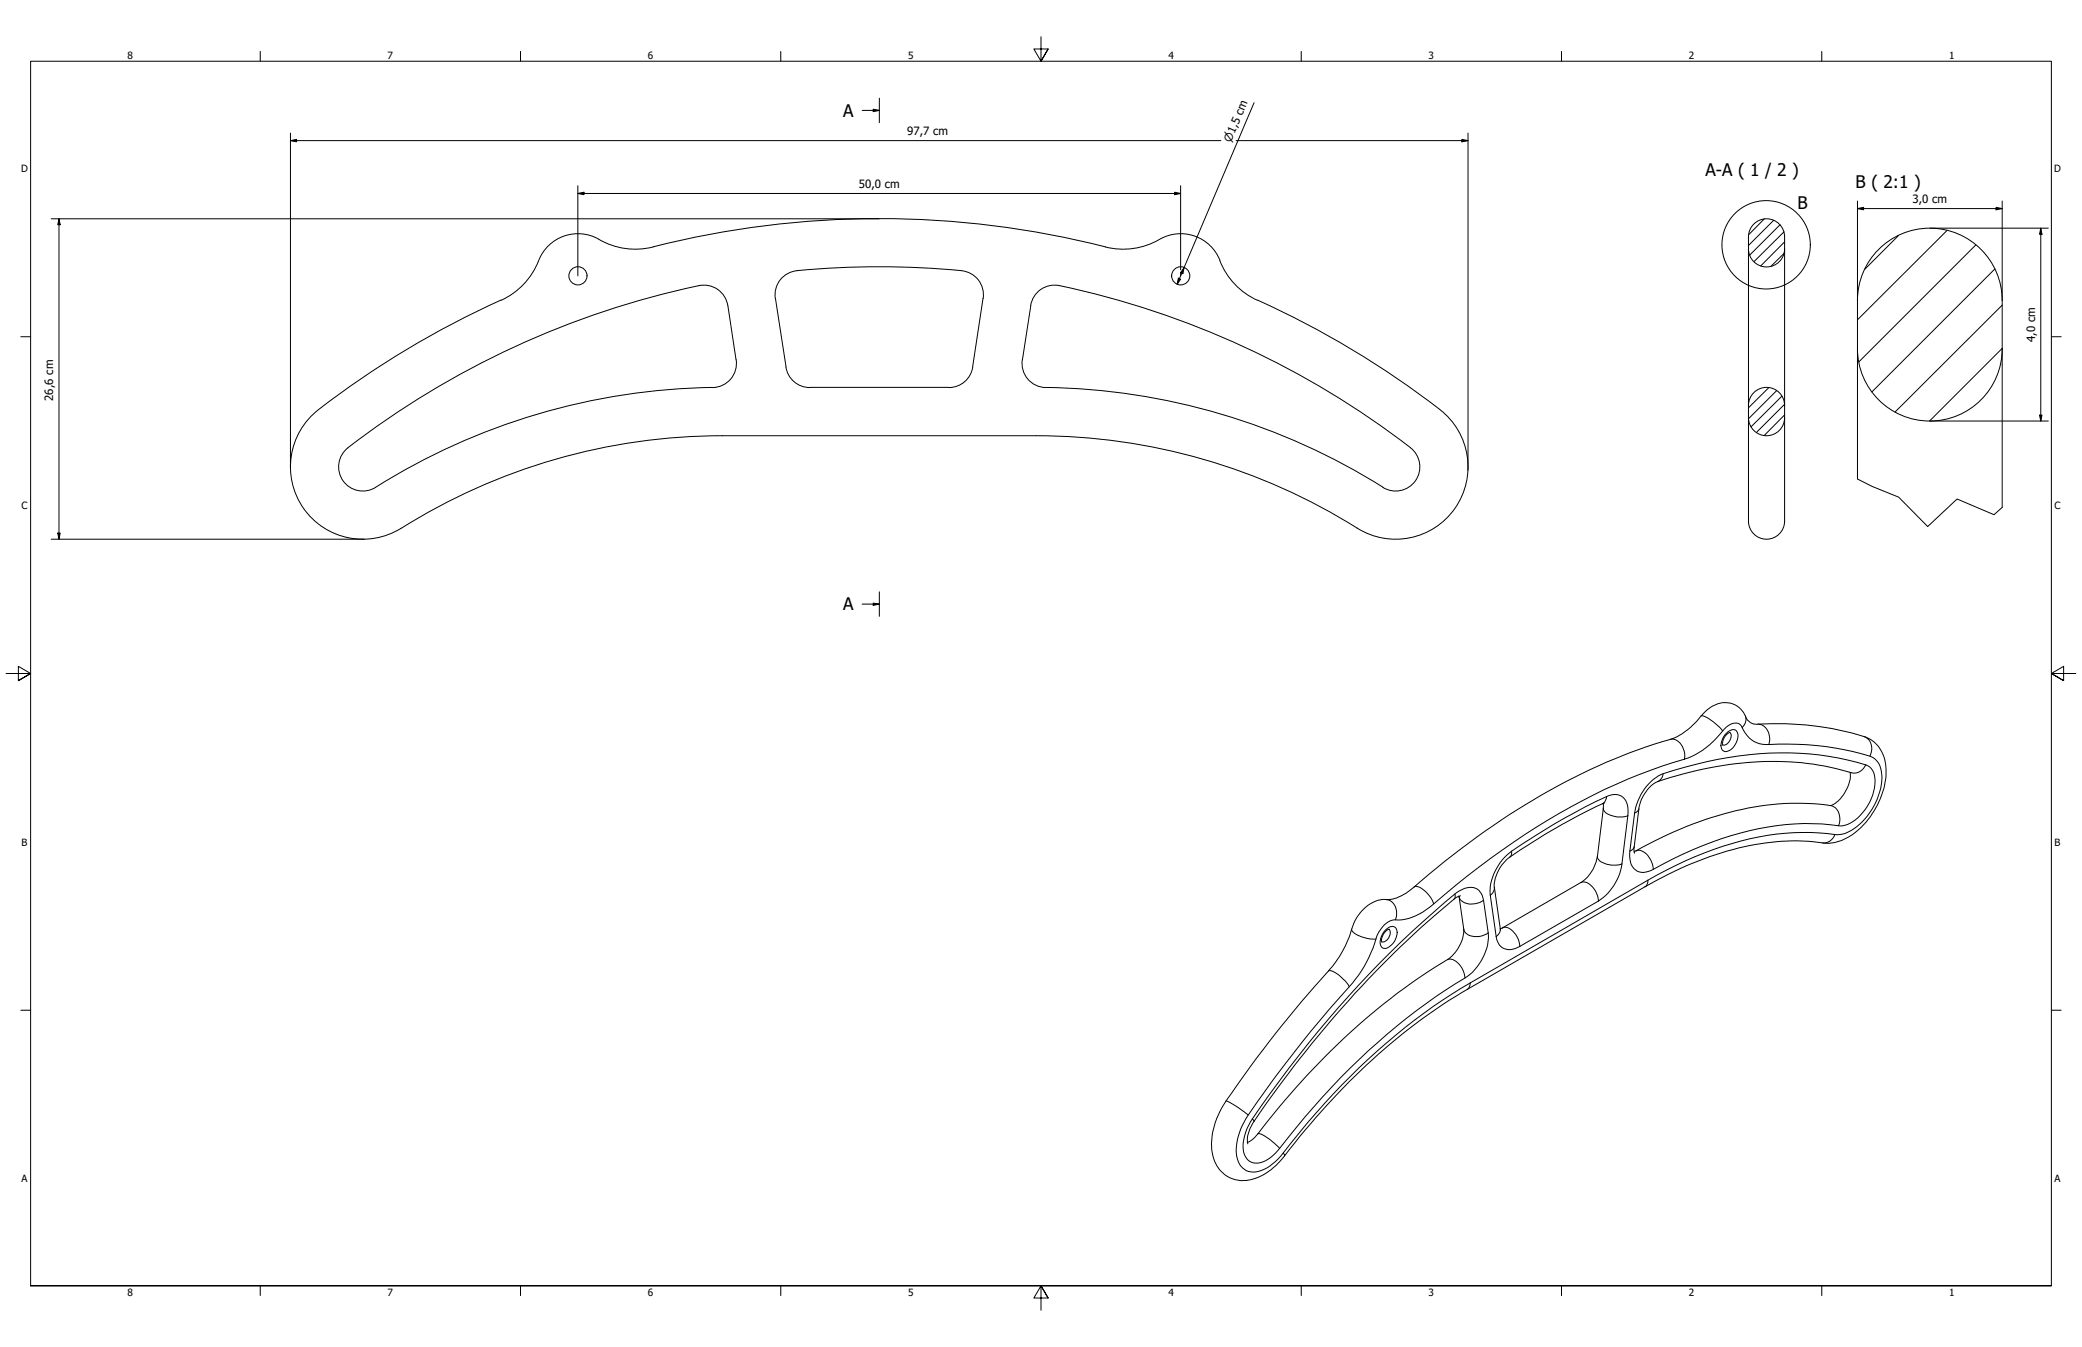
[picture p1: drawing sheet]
<svg xmlns="http://www.w3.org/2000/svg" width="864mm" height="559mm" viewBox="0 0 864 559" stroke-linecap="round" stroke-linejoin="round" font-family="sans-serif">
<!-- layer: Hatch (ISO) -->
<g fill="none" stroke="#000" stroke-width=".41">
<path d="M731.9 90.8l-6.5 6.5M735.8 91.4l-10.5 10.5M738.4 93.2l-12.6 12.6M740 96.2l-12.5 12.3M787.5 97.7l-14 14M807.6 95.6l-37.1 37.1M740.1 105.1l-5.4 5.3M740.2 100.3l-9.9 10M819.6 101.6l-48.5 48.5M827.4 111.6l-50.9 51M830.5 126.6l-44.5 44.3M830.5 144.5l-30.1 30.2"/>
<path d="M733.7 160.8l-8.4 8.4M736.9 162.1l-11.6 11.6M739.1 164.3l-12.7 12.7M740.2 172.1l-8.4 8.6M740.2 167.7l-11.6 11.7"/>
</g>
<!-- layer: Visible (ANSI) -->
<g fill="none" stroke="#000" stroke-width=".41">
<path d="M223.4 108.2a30 30 0 0 1-15.6 16.4M270.9 102.5a31.4 31.4 0 0 1-24.7-4.3 17.5 17.5 0 0 0-22.8 9.9M270.9 102.4a381 381 0 0 1 187.6 0M458.5 102.5a30.5 30.5 0 0 0 23.6-3.8 17.5 17.5 0 0 1 23.9 9.4M506 108.1a30.7 30.7 0 0 0 19 17.9 381 381 0 0 1 72.3 43.9M207.8 124.5a374.8 374.8 0 0 0-77.3 46.8 30 30 0 0 0-4 40.4 30 30 0 0 0 40 7.4M301.9 126.8a10 10 0 0 0-12-8.3 359.1 359.1 0 0 0-146.4 68 10 10 0 0 0-.9 13.4 10 10 0 0 0 13.2 2.3M301.9 126.8l3.4 22.5M321.6 123.8a10.1 10.1 0 0 1 9-11.5 340.1 340.1 0 0 1 70 .3 10 10 0 0 1 7.2 11.2M321.6 123.8l4.4 28.5a9.9 9.9 0 0 0 9.9 8.4l57.7 .1a10 10 0 0 0 9.9-8.5M407.8 123.8l-4.4 28.4M305.4 149.2a10 10 0 0 1-9.8 11.6"/>
<path d="M424 149.2a10 10 0 0 0 9.8 11.6M424.1 149.3l3.4-22.5a10 10 0 0 1 12-8.3 359.2 359.2 0 0 1 146.5 68 10 10 0 0 1 .8 13.4 10 10 0 0 1-13.2 2.3M295.6 160.7a270.1 270.1 0 0 0-139.8 41.4M433.9 160.7a270.1 270.1 0 0 1 139.8 41.4M597.2 169.9a30 30 0 0 1 6.3 40.9 30 30 0 0 1-40.6 8.3 250.1 250.1 0 0 0-133-38.3M429.9 180.8h-130.3a250.1 250.1 0 0 0-133.1 38.3M717.5 303.9a4.9 4.9 0 0 0-2.9 5.2M665.1 333.2v2.1l-2.5 20a16.2 16.2 0 0 1-6.9 10.8l-33.4 19.2M665.6 333.1a238.4 238.4 0 0 0-40.8 23.6 15.7 15.7 0 0 0-5 11.3l2.7 17.9M767.4 320.5a14.9 14.9 0 0 1-7.9 13.7 112.1 112.1 0 0 0-54.8 6.8 192.8 192.8 0 0 0-26.9 12.3M767.9 320.5a126.1 126.1 0 0 0-69.4 .5l-11 3.3a15.5 15.5 0 0 0-7.7 11.3l-2 16.4 .2 1.9M565.7 377.1a13.3 13.3 0 0 1 11-4 19.9 19.9 0 0 0 9.8-5.1 303.4 303.4 0 0 1 89.8-55.8l9.9-3.5 6.6-2a30.4 30.4 0 0 0 13.7-10.6 11.1 11.1 0 0 1 13.4-3.6 12.5 12.5 0 0 1 5 6.3 4.6 4.6 0 0 0 4.2 1.6 118.6 118.6 0 0 1 45.9 5.9 15.2 15.2 0 0 1 7.3 15.4 33.9 33.9 0 0 1-17.2 26.4 18.9 18.9 0 0 1-13.2 1.1 106.5 106.5 0 0 0-49.9 8.9 176.1 176.1 0 0 0-19.7 9.8l-73.7 42.6a267.6 267.6 0 0 0-75.8 69.1 23.3 23.3 0 0 1-17.7 10.2 13.5 13.5 0 0 1-12.5-14.4 32 32 0 0 1 5.9-18.6 537.8 537.8 0 0 1 44.9-56.8l3.5-5.4 2.7-5.6a23.9 23.9 0 0 1 6.1-11.9z"/>
<path d="M605.1 371.8l2 13.6a15.5 15.5 0 0 1-6.7 12.7 284.7 284.7 0 0 0-78.6 72.2 10.5 10.5 0 0 1-4.4 3.7M605.8 371.6l-1.2 .4a421.6 421.6 0 0 0-85.3 94.7 10.4 10.4 0 0 0-1.7 7.9M576.2 385.5a5.2 5.2 0 0 0-3.1 5.2"/>
<circle cx="239.7" cy="114.4" r="3.8"/>
<circle cx="489.8" cy="114.4" r="3.8"/>
</g>
<!-- layer: Visible Narrow (ANSI) -->
<g fill="none" stroke="#000" stroke-width=".41">
<path d="M705.6 297a8.4 8.4 0 0 1 5.5 2.8l3.5 3.4M724 297l.2 1.4-.2 1.4-1.4 2M692.8 306.7a5.3 5.3 0 0 1 5.7 4.6l.3 1.9-.1 1.8M698.7 315a35.1 35.1 0 0 0 16.6-12.6 5.5 5.5 0 0 1 6.1-2.1l.6 .4a13.1 13.1 0 0 0 7.8 7.8 24.1 24.1 0 0 0 7.9 .2 113.6 113.6 0 0 1 38.9 5.4 9.4 9.4 0 0 1 3.9 9.9 27.5 27.5 0 0 1-15 21.7l-1.2 .3a14.2 14.2 0 0 1-6.5-.2 107.8 107.8 0 0 0-51 8.1l-11.6 5.1-11.7 6.2M698.7 315a255.7 255.7 0 0 0-80.5 41.2l-14.2 10.9-9.3 7.9a23.6 23.6 0 0 1-17.3 6.8 12.6 12.6 0 0 0-7.3 9.7 50.2 50.2 0 0 1-10.5 17.9 469.9 469.9 0 0 0-43.6 56.1 20.6 20.6 0 0 0-2.3 16.5 6.8 6.8 0 0 0 9.5 3.6 23.1 23.1 0 0 0 9.1-7.3 277.2 277.2 0 0 1 73.7-68.3l3.9-2.2M715.6 304.7a3.6 3.6 0 0 1 4.5-1.7 5.5 5.5 0 0 1-.9 6.8 3.6 3.6 0 0 1-4.5 1.6 5.4 5.4 0 0 1 .9-6.7zM717.5 303.9a3.6 3.6 0 0 1-1.7 5l-1.2 .1M729.1 300.4a5.9 5.9 0 0 1 4.8 7.6l-.2 .9M773.2 305.6a5.6 5.6 0 0 1 2.4 8.1M773.9 317.3a6.4 6.4 0 0 1 3.8 7.2 20.6 20.6 0 0 1-12.2 17.8 11.2 11.2 0 0 1-6.4-.2 114.1 114.1 0 0 0-57.2 10.5l-12.1 5.9a19.2 19.2 0 0 1-7.1 3.3 5.7 5.7 0 0 1-6.7-6.3l.1-2.4M773.9 317.3a128.1 128.1 0 0 0-70.4-.2l-4.6 1.2a42.1 42.1 0 0 0-11.1 3.6 22.7 22.7 0 0 0-9.8 15.4M773.9 317.3a5.3 5.3 0 0 1-6 3.2"/>
<path d="M665.1 335.3v.4a5.5 5.5 0 0 0 4.9 3.1l2.8 .1 2.4-.5M666.4 330.5a5.7 5.7 0 0 1 6.3-.2 5.7 5.7 0 0 1 2.6 5.7l-.1 2.4M666.4 330.5l-.6 1.8-1.1 1.1M666.4 330.5a265.9 265.9 0 0 0-39.4 22.6M675.2 338.4l-2.4 20M678 337.3l-1.9 15.8M679.8 335.6l-.8 1.1-1 .6M689.9 321l-.9 2.1-1.5 1.2M759.2 334.2a5.9 5.9 0 0 1 3.4 8.4M627 353.1a21.5 21.5 0 0 0-8.8 18.2M627 353.1v1.3l-.9 1.3M662.6 355.3v.4a5.5 5.5 0 0 0 4.9 3l2.8 .2 2.5-.5"/>
<path d="M672.8 358.4a22.2 22.2 0 0 1-9.8 15.4M677.8 351.4l-.3 .7-1.4 1M678.6 353a4.6 4.6 0 0 1 5.4 2.7l1.3 2.4 .4 2.6M761.1 346.2a4.8 4.8 0 0 1-5.1 3.5M575.1 373.2a5.8 5.8 0 0 1 3.7 8.4M586.5 368a3.9 3.9 0 0 1 4.4 1.5 11.9 11.9 0 0 1 3.8 5.5M603.5 370.8v1.6l-.4 .6M605.2 371.9a4.8 4.8 0 0 0 5.8 3.1l2.8-.6 1.6-.9M615.4 373.5a5.6 5.6 0 0 0-8.8-4.5l-1.1 .5a337.8 337.8 0 0 0-33.3 30.1 447.2 447.2 0 0 0-54.2 67.2 16.1 16.1 0 0 0-1.8 12.2 5.7 5.7 0 0 0 8.6 2.6l4.1-3.1a320.3 320.3 0 0 1 58.5-59.1l8.1-5.9 12.2-7.8a21.6 21.6 0 0 0 9.6-18.7M615.4 373.5l1.9 13.5M618.2 371.3l2.4 17.2M619.8 368l-.3 1.8-1.3 1.5"/>
<path d="M655.7 366.1a5.4 5.4 0 0 1 6.1 3.5l.7 1.7 .5 2.5M663 373.8l-32.6 18.8M683.5 365.2l-.4 1.9-.8 .8M683.5 365.2l-73.6 42.6M560.7 385.5a4.3 4.3 0 0 0 3.4 2.9 14.7 14.7 0 0 0 6.6 1.2M574.8 385.7a2.62 2.62 0 0 1 4.5-.1 6.6 6.6 0 0 1-5.1 7.8 2.82 2.82 0 0 1-1.5-4l1-2.3zM576.2 385.5a3.6 3.6 0 0 1-3.1 5.2M600.4 398.1a5.5 5.5 0 0 1 6 3.5l.7 1.7 .6 2.4M607.1 385.4a4.8 4.8 0 0 0 5.8 3.1l1.9-.3 2.5-1.2M620.6 388.5a5.7 5.7 0 0 0 8.8 4.6l1-.5M622.3 385.2l-.3 1.8-1.4 1.5M623.1 385a4.1 4.1 0 0 1 5 1.9l1.5 2.3 .8 3.4"/>
<path d="M551 402.8a6.3 6.3 0 0 1 5.5 2.8l2 1.9 1.1 1.9M609.9 407.8l-.6 1.9-.7 .8M508.5 456.8a30.7 30.7 0 0 1 9.2 5.8M519.4 464.2l.8 1M521.8 470.3a12.7 12.7 0 0 1 7.5 4.6l1.5 1.5M532.3 478.3l.5 1.3"/>
</g>
<!-- layer: Visible (ISO) -->
<path d="M725.3 98.3a7.5 7.5 0 0 1 7.4-7.5 7.5 7.5 0 0 1 7.5 7.5M725.3 98.2v70M740.2 98.2v70M725.3 103.3a7.5 7.5 0 0 0 7.4 7.4 7.5 7.5 0 0 0 7.5-7.4M770.5 124.7v74M770.5 124.7a30 30 0 0 1 30-30 30 30 0 0 1 30 30M830.5 124.7v85.8M770.5 144.7a30 30 0 0 0 30 30 30 30 0 0 0 30-30M725.3 168.2a7.5 7.5 0 0 1 7.4-7.5 7.5 7.5 0 0 1 7.5 7.5M725.3 173.3a7.5 7.5 0 0 0 7.4 7.5 7.5 7.5 0 0 0 7.5-7.5M725.3 168.2v44.6a9.5 9.5 0 0 0 2.5 9.1 7.5 7.5 0 0 0 8 1.1 7.5 7.5 0 0 0 4.4-6.8v-48" fill="none" stroke="#000" stroke-width=".41"/>
<!-- layer: Break Line (ISO) -->
<path d="M770.5 198.7l6 3.1 11.1 4.4 12 12.2 12.2-11.4 15.3 6.5 3.4-3" fill="none" stroke="#000" stroke-width=".41"/>
<!-- layer: Section Line (ISO) -->
<path d="M357.6 45.8h7.1M362.2 45.3l2.5 .5-2.5 .5zM364.7 40.7v10.2M357.6 250.6h7.1M362.2 250.2l2.5 .4-2.5 .5zM364.7 245.5v10.2" fill="none" stroke="#000" stroke-width=".41"/>
<path d="M362.2 45.3l2.5 .5-2.5 .5zM362.2 250.2l2.5 .4-2.5 .5z" fill="#000"/>
<!-- layer: Detail Boundary (ISO) -->
<circle cx="732.6" cy="101.6" r="18.3" fill="none" stroke="#000" stroke-width=".41"/>
<!-- layer: Border (ANSI) -->
<g fill="none" stroke="#000" stroke-width=".41">
<path d="M431.8 15.2v10.2l-3-5.1h6l-3 5.1 3-5.1M107.9 21.3v4.1M215.9 21.3v4.1M323.8 21.3v4.1M539.8 21.3v4.1M647.7 21.3v4.1M755.6 21.3v4.1M8.6 139.7h4.1M850.9 139.7h4.1M2.5 279.4h10.2l-5.1-3v6l5.1-3-5.1 3M861.1 279.4h-10.2l5.1-3v6l-5.1-3 5.1 3M8.6 419.1h4.1"/>
<path d="M850.9 419.1h4.1M12.7 533.4v-508h838.2v508h-838.2h838.2M107.9 533.4v4.1M215.9 533.4v4.1M323.8 533.4v4.1M434.8 538.5l-3-5.1 3 5.1h-6l3-5.1v10.2M539.8 533.4v4.1M647.7 533.4v4.1M755.6 533.4v4.1"/>
</g>
<!-- layer: Dimension (ISO) -->
<g fill="none" stroke="#000" stroke-width=".41">
<path d="M120.5 58.3l2.5-.5v1zM120.5 58.3h385.9M120.5 55.2v139.2M512.7 58.3h96.2M520.2 42.6l-31.9 75.3M606.4 57.8l2.5 .5-2.5 .5zM608.9 55.2v139.9M239.7 77v37.5M487.3 79.8l2.4 .5-2.4 .5zM489.7 77v34.9M21.3 90.8h343.4M24.5 90.8l.5 2.4h-1z"/>
<path d="M24.5 90.8v132.9M239.7 80.3l2.5-.5v1zM239.7 80.3h250M770.5 86.5l2.5-.5v1zM770.5 86.5h60M770.5 83.4v41.3M800.5 94.7h49.1M828 86l2.5 .5-2.5 .5zM830.5 83.4v41.3M846.5 94.7l.5 2.5h-1zM846.5 94.7v80M488.8 115.4l.9 .4-1.4 2.1z"/>
<path d="M489.7 113v1.5M491.2 111l-.6 2.5-.9-.4zM800.5 174.7h49.1M846 172.2h1l-.5 2.5zM21.3 223.7h129.8M24 221.1h1l-.5 2.6z"/>
</g>
<path d="M120.5 58.3l2.5-.5v1zM606.4 57.8l2.5 .5-2.5 .5zM239.7 80.3l2.5-.5v1zM24.5 90.8l.5 2.4h-1zM487.3 79.8l2.4 .5-2.4 .5zM770.5 86.5l2.5-.5v1zM828 86l2.5 .5-2.5 .5zM846.5 94.7l.5 2.5h-1zM488.8 115.4l.9 .4-1.4 2.1zM491.2 111l-.6 2.5-.9-.4zM846 172.2h1l-.5 2.5zM24 221.1h1l-.5 2.6z" fill="#000"/>
<g font-size="7.2">
<text x="349.7" y="48.4">A</text>
<text x="707.4" y="73.2">A-A ( 1 / 2 )</text>
<text x="769.7" y="77.8">B ( 2:1 )</text>
<text x="745.7" y="86.6">B</text>
<text x="349.7" y="253.2">A</text>
</g>
<g font-size="4.7">
<text x="376.3" y="56">97,7 cm</text>
<text x="356.2" y="77.9">50,0 cm</text>
<text x="793.2" y="84.2">3,0 cm</text>
<text x="844.1" y="141.9" transform="rotate(-90 844.1 141.9)">4,0 cm</text>
<text x="22" y="166.3" transform="rotate(-90 22 166.3)">26,6 cm</text>
</g>
<text font-size="4.6" x="510.5" y="59.3" transform="rotate(-67 510.5 59.3)">⌀1,5 cm</text>
<g font-size="4.1">
<text x="52.8" y="24.4">8</text>
<text x="160.8" y="24.4">7</text>
<text x="268.7" y="24.4">6</text>
<text x="376.7" y="24.4">5</text>
<text x="484.6" y="24.4">4</text>
<text x="592.6" y="24.4">3</text>
<text x="700.5" y="24.4">2</text>
<text x="808.5" y="24.4">1</text>
<text x="8.7" y="71.4">D</text>
<text x="852" y="71.4">D</text>
<text x="8.9" y="211.1">C</text>
<text x="852.2" y="211.1">C</text>
<text x="8.9" y="350.8">B</text>
<text x="852.2" y="350.8">B</text>
<text x="8.9" y="490.5">A</text>
<text x="852.2" y="490.5">A</text>
<text x="52.8" y="537.5">8</text>
<text x="160.8" y="537.5">7</text>
<text x="268.7" y="537.5">6</text>
<text x="376.7" y="537.5">5</text>
<text x="484.6" y="537.5">4</text>
<text x="592.6" y="537.5">3</text>
<text x="700.5" y="537.5">2</text>
<text x="808.5" y="537.5">1</text>
</g>
</svg>
